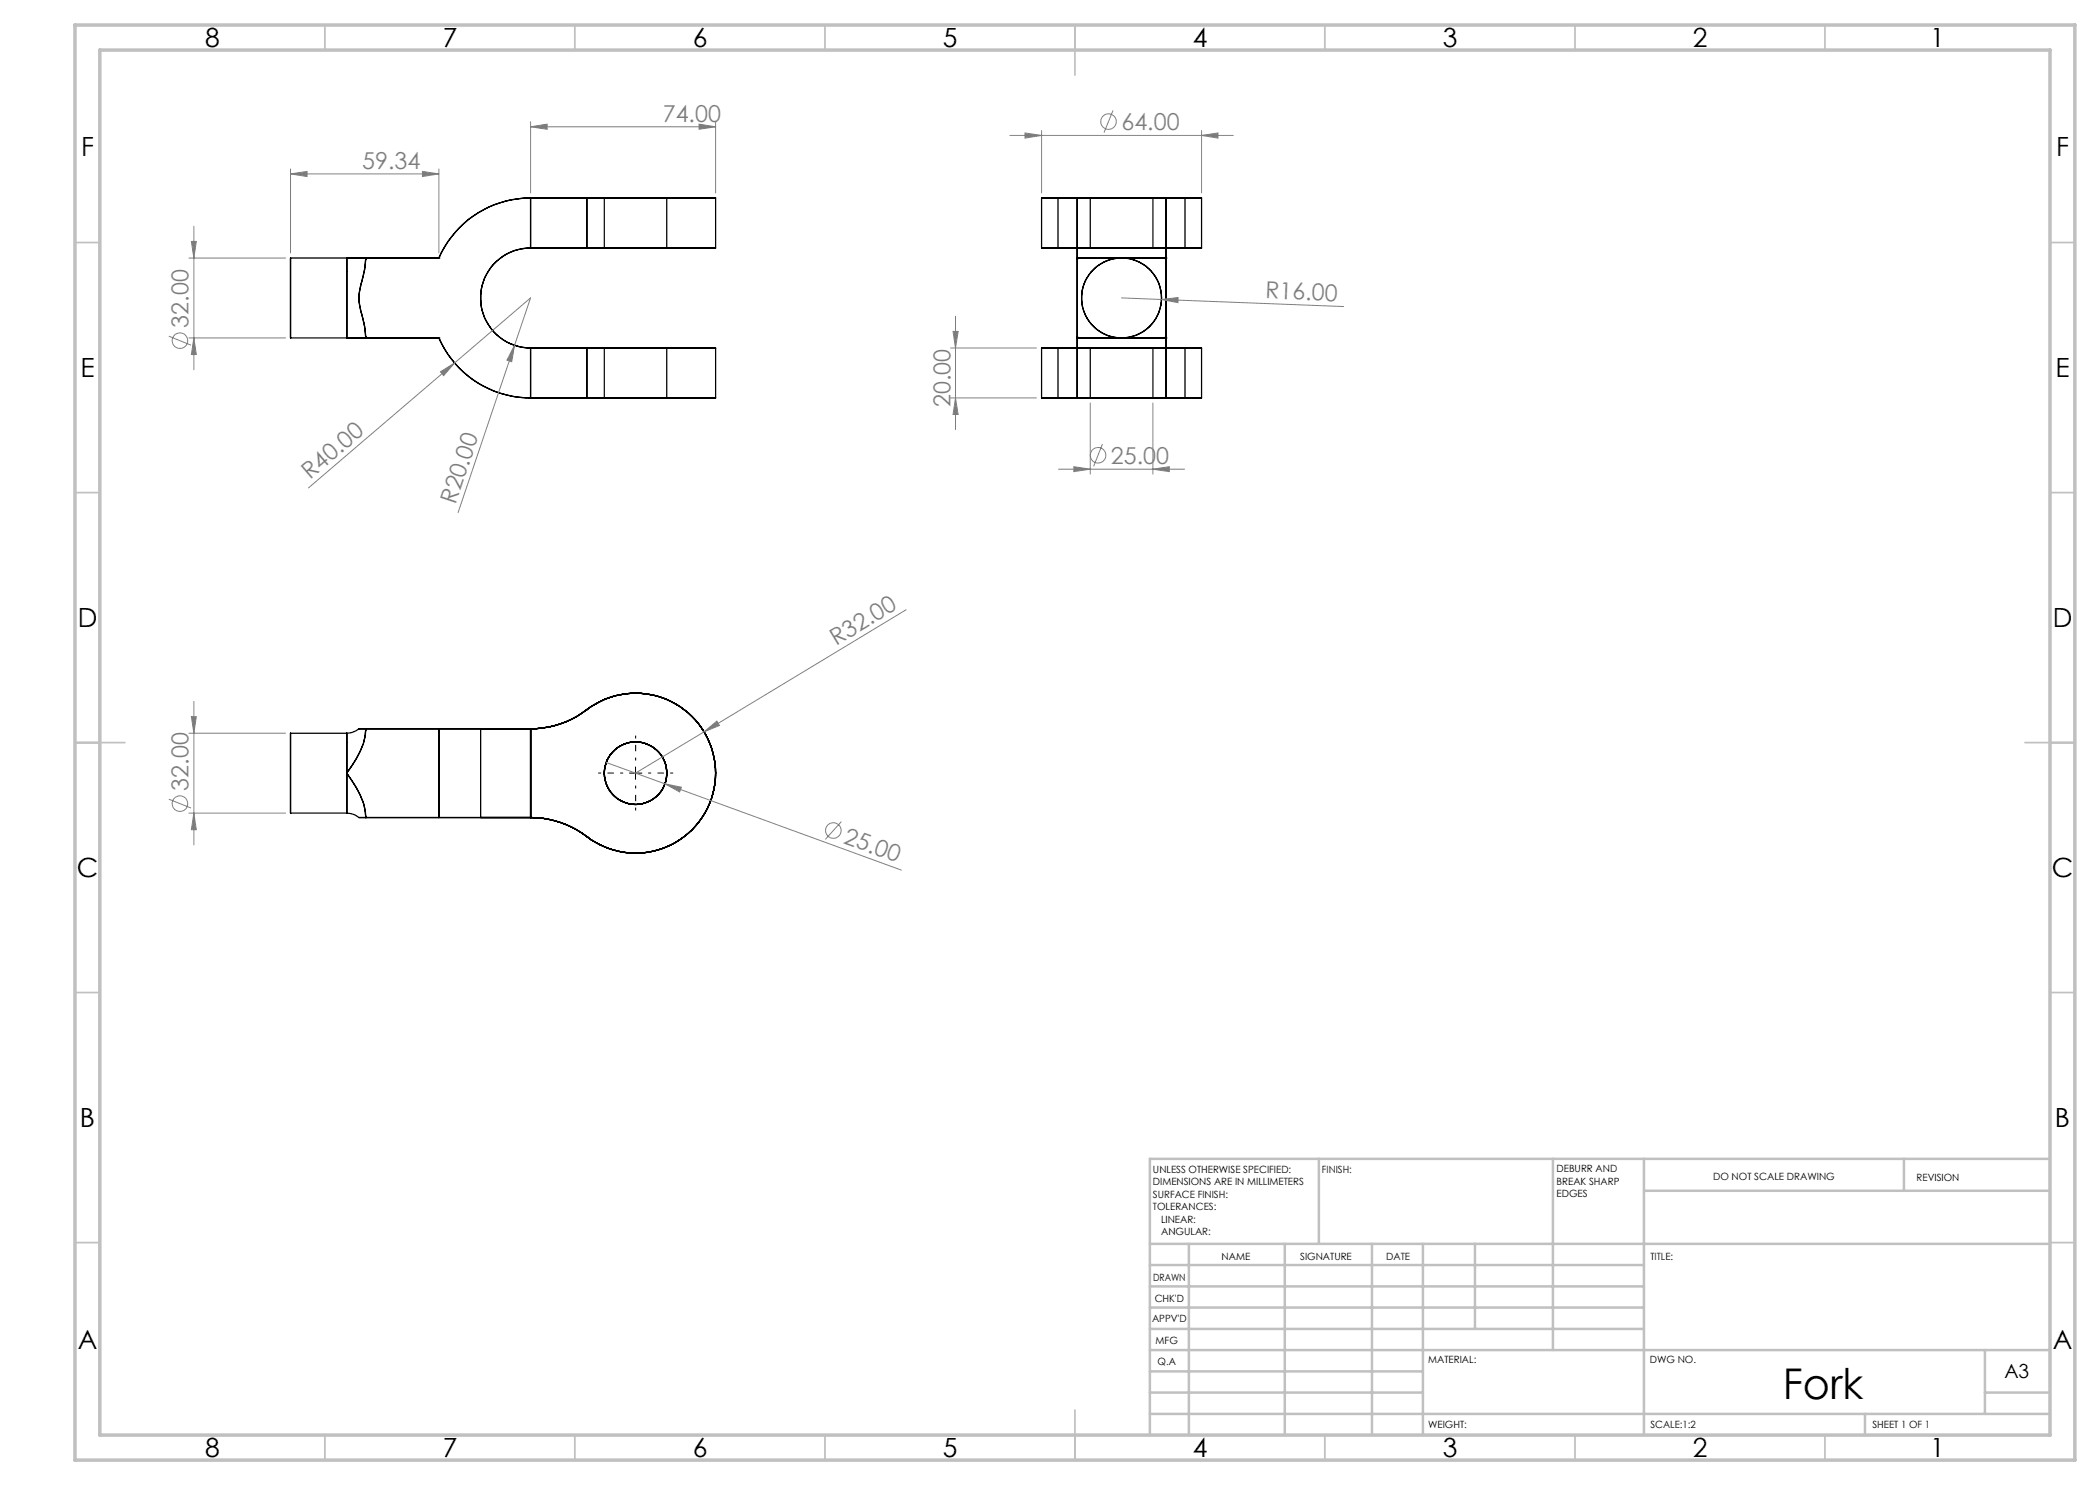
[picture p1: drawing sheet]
<svg xmlns="http://www.w3.org/2000/svg" width="420mm" height="297mm" viewBox="0 0 420 297" stroke-linecap="round" stroke-linejoin="round" font-family="sans-serif">
<g fill="none" stroke="#000" stroke-width=".25">
<path d="M106.1 39.6h.1M106.1 39.6a20.1 20.1 0 0 0-18.3 12M106.1 39.6h11.3M106.1 39.6v10M117.4 39.6h25.7zM117.4 39.6v10M120.9 39.6h12.5zM120.9 39.6v10M133.4 39.6v10M143.1 39.6v10M208.3 39.6v10M211.6 39.6h-3.3h32h-3.3"/>
<path d="M211.6 39.6h3.8M211.6 39.6v10M215.4 39.6v12M215.4 39.6v10M215.4 39.6h17.8M218.1 39.6h12.5zM218.1 39.6v10M230.6 39.6v10M233.2 39.6h3.8M233.2 39.6v12M233.2 39.6v10M237 39.6v10"/>
<path d="M240.3 39.6v10M58.1 51.6v16zM58.1 51.6h11.3M69.4 51.6h3.7M69.4 51.6v16M73.1 51.6h.1M73.1 51.6v.3M73.1 51.9l-.2 2.1-.5 2a10.3 10.3 0 0 0 .1 7.4l.5 2.4 .1 1.5M73.1 51.9l-.1 1.5-.5 2.4a10.2 10.2 0 0 0-.1 7.3l.5 2.1 .2 2.1M73.1 51.6h14.7M87.8 51.6h.1M106.1 49.6h.1"/>
<path d="M106.1 49.6a10 10 0 0 0-10 10 10 10 0 0 0 10 10M106.1 49.6h11.3M117.4 49.6h25.7zM120.9 49.6h12.5zM211.6 49.6h3.8M211.6 49.6h-3.3h32h-3.3M215.4 49.6v20M215.4 51.9v15.4M215.4 51.6h.1M215.4 51.6h17.8M215.4 51.6v.3M215.4 49.6h17.8"/>
<path d="M218.1 49.6h12.5zM224.3 51.6h-8.6l-.3 .3M224.3 51.6h8.6l.3 .3M224.3 51.6a8 8 0 0 0-8 8 8 8 0 0 0 8 8M224.3 51.6a8 8 0 0 1 8 8 8 8 0 0 1-8 8M233.2 49.6v20M233.2 51.9v15.4M233.2 49.6h3.8M233.2 51.6h.1M233.2 51.6v.3M58.1 67.6h11.3M69.4 67.6h3.7"/>
<path d="M73.1 67.6h.1M73.1 67.3v.3M73.1 67.6h14.7M87.8 67.6h.1M87.8 67.6a20 20 0 0 0 18.3 12M106.1 79.6h.1M106.1 69.6h.1M106.1 69.6h11.3M106.1 79.6h11.3M106.1 69.6v10M117.4 79.6h25.7zM117.4 69.6h25.7z"/>
<path d="M117.4 69.6v10M120.9 79.6h12.5zM120.9 69.6h12.5zM120.9 69.6v10M133.4 69.6v10M143.1 69.6v10M208.3 69.6v10M211.6 69.6h-3.3h32h-3.3M211.6 79.6h-3.3h32h-3.3M211.6 79.6h3.8M211.6 69.6h3.8M211.6 69.6v10"/>
<path d="M215.4 67.3l.3 .3h8.6M215.4 67.6v12M215.4 67.6h.1M215.4 67.6h17.8M215.4 69.6h17.8M215.4 67.3v.3M215.4 69.6v10M215.4 79.6h17.8M218.1 79.6h12.5zM218.1 69.6h12.5zM218.1 69.6v10M230.6 69.6v10"/>
<path d="M233.2 67.3l-.3 .3h-8.6M233.2 69.6h3.8M233.2 79.6h3.8M233.2 67.6v12M233.2 67.6h.1M233.2 67.3v.3M233.2 69.6v10M237 69.6v10M240.3 69.6v10M58.1 146.6v16zM69.4 154.6v.1a15.8 15.8 0 0 1 3.7 8.5M69.4 146.6v8z"/>
<path d="M69.4 154.6v8zM69.4 154.6v.1a16.2 16.2 0 0 1 3.7 8.5M71.8 145.7a3.8 3.8 0 0 1-2.4 .9h-11.3M71.8 145.8h1.3zM73.1 145.8v.2M73.1 146a15.8 15.8 0 0 1-3.7 8.6M73.1 146a12.5 12.5 0 0 1-2.8 7.2l-.9 1.4M73.1 145.8h14.7M73.1 145.8h.1M87.8 145.8h18.3M87.8 145.8v17.7M96.1 145.8h10z"/>
<path d="M96.1 145.8v17.7M106.1 145.8v17.7M106.1 145.8h.1M117.4 141.9a18.3 18.3 0 0 1-11.3 3.9M117.4 141.9a16 16 0 0 1 21.5 1.9 16 16 0 0 1 0 21.6 16 16 0 0 1-21.5 1.9M117.4 141.9h.1M58.1 162.6h11.3a4 4 0 0 1 2.4 .9M71.8 163.5h1.3zM73.1 163.2v.3M73.1 163.5h14.7M73.1 163.5h.1M87.8 163.5h18.3"/>
<path d="M96.1 163.5h10zM106.1 163.5a18.6 18.6 0 0 1 11.3 3.8M106.1 163.5h.1M117.4 167.3h.1"/>
<circle cx="224.3" cy="59.6" r="8"/>
<circle cx="127.1" cy="154.6" r="6.2"/>
</g>
<g fill="none" stroke="#808080" stroke-width=".2">
<path d="M58.1 34.8l3.3-.5v1zM58.1 33.8v16.8M58.1 34.8h29.7M84.5 34.3l3.3 .5-3.3 .5zM87.8 33.8v16.8M106.1 25.4l3.3-.6v1.1zM106.1 24.3v14.3M106.1 25.4h37M139.8 24.8l3.3 .6-3.3 .5zM143.1 24.3v14.3M202 27.1h44.7M205 26.6l3.3 .5-3.3 .5z"/>
<path d="M208.3 26.1v12.5M222.6 22.1l-1.8 4.4M240.3 27.1l3.3-.5v1zM240.3 26.1v12.5M37.8 51.6h19.3M38.3 48.3h1l-.5 3.3zM38.8 45.3v28.6M224.3 59.6l44.4 1.7M232.3 59.9l3.3-.4v1zM33.8 67.2l4.4 1.8M37.8 67.6h19.3M38.8 67.6l.5 3.3h-1z"/>
<path d="M88.1 74.4l2.8-1.8-2.2 2.5zM90.9 72.6l-29.2 25M102.9 69.1l-.6 3.3-.9-.4zM102.9 69.1l3.2-9.5-15.2 13M102.9 69.1l-11.3 33.4M190.1 69.6h17.2M190.1 79.6h17.2M190.6 66.3h1l-.5 3.3zM191.1 63.2v22.7M191.1 79.6l.5 3.3h-1zM211.7 93.8h25.2M214.8 93.3l3.3 .5-3.3 .5z"/>
<path d="M218.1 80.6v14.2M220.5 88.8l-1.8 4.5M230.6 93.8l3.3-.5v1zM230.6 80.6v14.2M181.2 122l-40.4 24.4M33.8 159.8l4.4 1.8M37.8 146.6h19.3M38.3 143.3h1l-.5 3.3zM38.8 140.3v28.7M121.2 152.5l11.8 4.3M133 156.8l3.3 .6-.4 1zM133 156.8l47.3 17.2"/>
<path d="M140.8 146.4l2.6-2.2 .5 .9zM140.8 146.4l-13.7 8.2M37.8 162.6h19.3M38.8 162.6l.5 3.3h-1zM168.3 164.3l-3.2 3.6"/>
<circle cx="221.7" cy="24.3" r="1.56"/>
<circle cx="36" cy="68.1" r="1.56"/>
<circle cx="219.6" cy="91.1" r="1.56"/>
<circle cx="36" cy="160.7" r="1.56"/>
<circle cx="166.7" cy="166.1" r="1.55"/>
</g>
<path d="M124.6 154.6h-5M127.1 152.1v-5M127.1 157.1v5M129.6 154.6h5" fill="none" stroke="#000" stroke-width=".2" stroke-dasharray="15.2 1.3 1.3 1.3" stroke-dashoffset="14.6" stroke-linecap="butt"/>
<path d="M125.9 154.6h2.5M127.1 153.4v2.5" fill="none" stroke="#000" stroke-width=".2"/>
<g fill="none" stroke="#c0c0c0" stroke-width=".35">
<path d="M65 5v5M115 5v5M165 5v5M215 5v10M265 5v5M315 5v5M365 5v5M15 48.5h5M410 48.5h5M15 98.5h5M410 98.5h5M15 148.5h10"/>
<path d="M405 148.5h10M15 198.5h5M410 198.5h5M15 248.5h5M410 248.5h5M65 287v5M115 287v5M165 287v5M215 282v10M265 287v5M315 287v5M365 287v5"/>
</g>
<g fill="none" stroke="#c0c0c0" stroke-width=".5">
<path d="M263.8 231.8v17M310.6 231.8v38.2M328.8 231.8v55.2M328.8 238.2h81.2M380.8 231.8v6.4M410 231.8h-180v55.2M230 248.8h180M230 257.3h98.8M230 253h98.8M237.8 248.8v38.2M257 248.8v38.2M274.4 248.8v38.2"/>
<path d="M284.6 248.8v38.2M295 248.8v17M230 265.8h98.8M230 261.5h98.8M230 278.5h54.6M230 274.3h54.6M230 270h180M397 278.5h13M397 270v12.8M230 282.8h180M373 282.8v4.2"/>
</g>
<path d="M15 5h400v287h-400zM20 10h390v277h-390z" fill="none" stroke="#c0c0c0" stroke-width=".7"/>
<g fill="#808080">
<path d="M140.8 146.4l2.6-2.2 .5 .9z"/>
<path d="M88.1 74.4l2.8-1.8-2.2 2.5z"/>
<path d="M102.9 69.1l-.6 3.3-.9-.4z"/>
<path d="M133 156.8l3.3 .6-.4 1z"/>
<path d="M232.3 59.9l3.3-.4v1z"/>
<path d="M240.3 27.1l3.3-.5v1zM205 26.6l3.3 .5-3.3 .5zM230.6 93.8l3.3-.5v1zM214.8 93.3l3.3 .5-3.3 .5z"/>
<path d="M106.1 25.4l3.3-.6v1.1zM139.8 24.8l3.3 .6-3.3 .5z"/>
<path d="M84.5 34.3l3.3 .5-3.3 .5zM58.1 34.8l3.3-.5v1z"/>
<path d="M38.8 67.6l.5 3.3h-1zM38.3 48.3h1l-.5 3.3z"/>
<path d="M38.3 143.3h1l-.5 3.3zM38.8 162.6l.5 3.3h-1zM190.6 66.3h1l-.5 3.3zM191.1 79.6l.5 3.3h-1z"/>
</g>
<text font-size="8.5" x="356.6" y="279.7">Fork</text>
<g font-size="5.3">
<text x="41" y="9.5">8</text>
<text x="88.5" y="9.5">7</text>
<text x="138.5" y="9.5">6</text>
<text x="188.5" y="9.5">5</text>
<text x="238.5" y="9.5">4</text>
<text x="288.5" y="9.5">3</text>
<text x="338.5" y="9.5">2</text>
<text x="386" y="9.5">1</text>
<text x="16.2" y="31.3">F</text>
<text x="411.2" y="31.3">F</text>
<text x="16.1" y="75.5">E</text>
<text x="411.1" y="75.5">E</text>
<text x="15.5" y="125.5">D</text>
<text x="410.5" y="125.5">D</text>
<text x="15.4" y="175.5">C</text>
<text x="410.4" y="175.5">C</text>
<text x="16" y="225.5">B</text>
<text x="411" y="225.5">B</text>
<text x="15.5" y="269.8">A</text>
<text x="410.5" y="269.8">A</text>
<text x="41" y="291.5">8</text>
<text x="88.5" y="291.5">7</text>
<text x="138.5" y="291.5">6</text>
<text x="188.5" y="291.5">5</text>
<text x="238.5" y="291.5">4</text>
<text x="288.5" y="291.5">3</text>
<text x="338.5" y="291.5">2</text>
<text x="386" y="291.5">1</text>
</g>
<g font-size="4.7" fill="#808080">
<text x="132.6" y="24.3">74.00</text>
<text x="224.3" y="26">64.00</text>
<text x="72.5" y="33.8">59.34</text>
<text x="253" y="59.7" transform="rotate(2 253 59.7)">R16.00</text>
<text x="37.7" y="65.5" transform="rotate(-90 37.7 65.5)">32.00</text>
<text x="190.1" y="81.5" transform="rotate(-90 190.1 81.5)">20.00</text>
<text x="62" y="96" transform="rotate(-41 62 96)">R40.00</text>
<text x="222.2" y="92.8">25.00</text>
<text x="91.1" y="101" transform="rotate(-71 91.1 101)">R20.00</text>
<text x="167.2" y="129.2" transform="rotate(-31 167.2 129.2)">R32.00</text>
<text x="37.7" y="158.1" transform="rotate(-90 37.7 158.1)">32.00</text>
<text x="168.5" y="168.6" transform="rotate(20 168.5 168.6)">25.00</text>
</g>
<text font-size="3.9" x="400.9" y="275.5">A3</text>
<g font-size="2">
<text x="230.6" y="234.6">UNLESS OTHERWISE SPECIFIED:</text>
<text x="230.6" y="237.1">DIMENSIONS ARE IN MILLIMETERS</text>
<text x="230.6" y="239.6">SURFACE FINISH:</text>
<text x="264.4" y="234.6">FINISH:</text>
<text x="311.3" y="234.5">DEBURR AND</text>
<text x="311.3" y="237">BREAK SHARP</text>
<text x="311.3" y="239.5">EDGES</text>
<text x="342.6" y="236">DO NOT SCALE DRAWING</text>
<text x="383.3" y="236.2">REVISION</text>
<text x="230.6" y="242.1">TOLERANCES:</text>
<text x="232.2" y="244.6">LINEAR:</text>
<text x="232.2" y="247.1">ANGULAR:</text>
<text x="244.3" y="252">NAME</text>
<text x="260" y="251.9">SIGNATURE</text>
<text x="277.2" y="251.9">DATE</text>
<text x="330.1" y="251.9">TITLE:</text>
<text x="230.6" y="256.1">DRAWN</text>
<text x="230.9" y="260.3">CHK'D</text>
<text x="230.4" y="264.4">APPV'D</text>
<text x="231.1" y="268.8">MFG</text>
<text x="231.5" y="273">Q.A</text>
<text x="285.6" y="272.5">MATERIAL:</text>
<text x="330" y="272.5">DWG NO.</text>
<text x="285.6" y="285.5">WEIGHT:</text>
<text x="330.1" y="285.6">SCALE:1:2</text>
<text x="374.5" y="285.6">SHEET 1 OF 1</text>
</g>
</svg>
